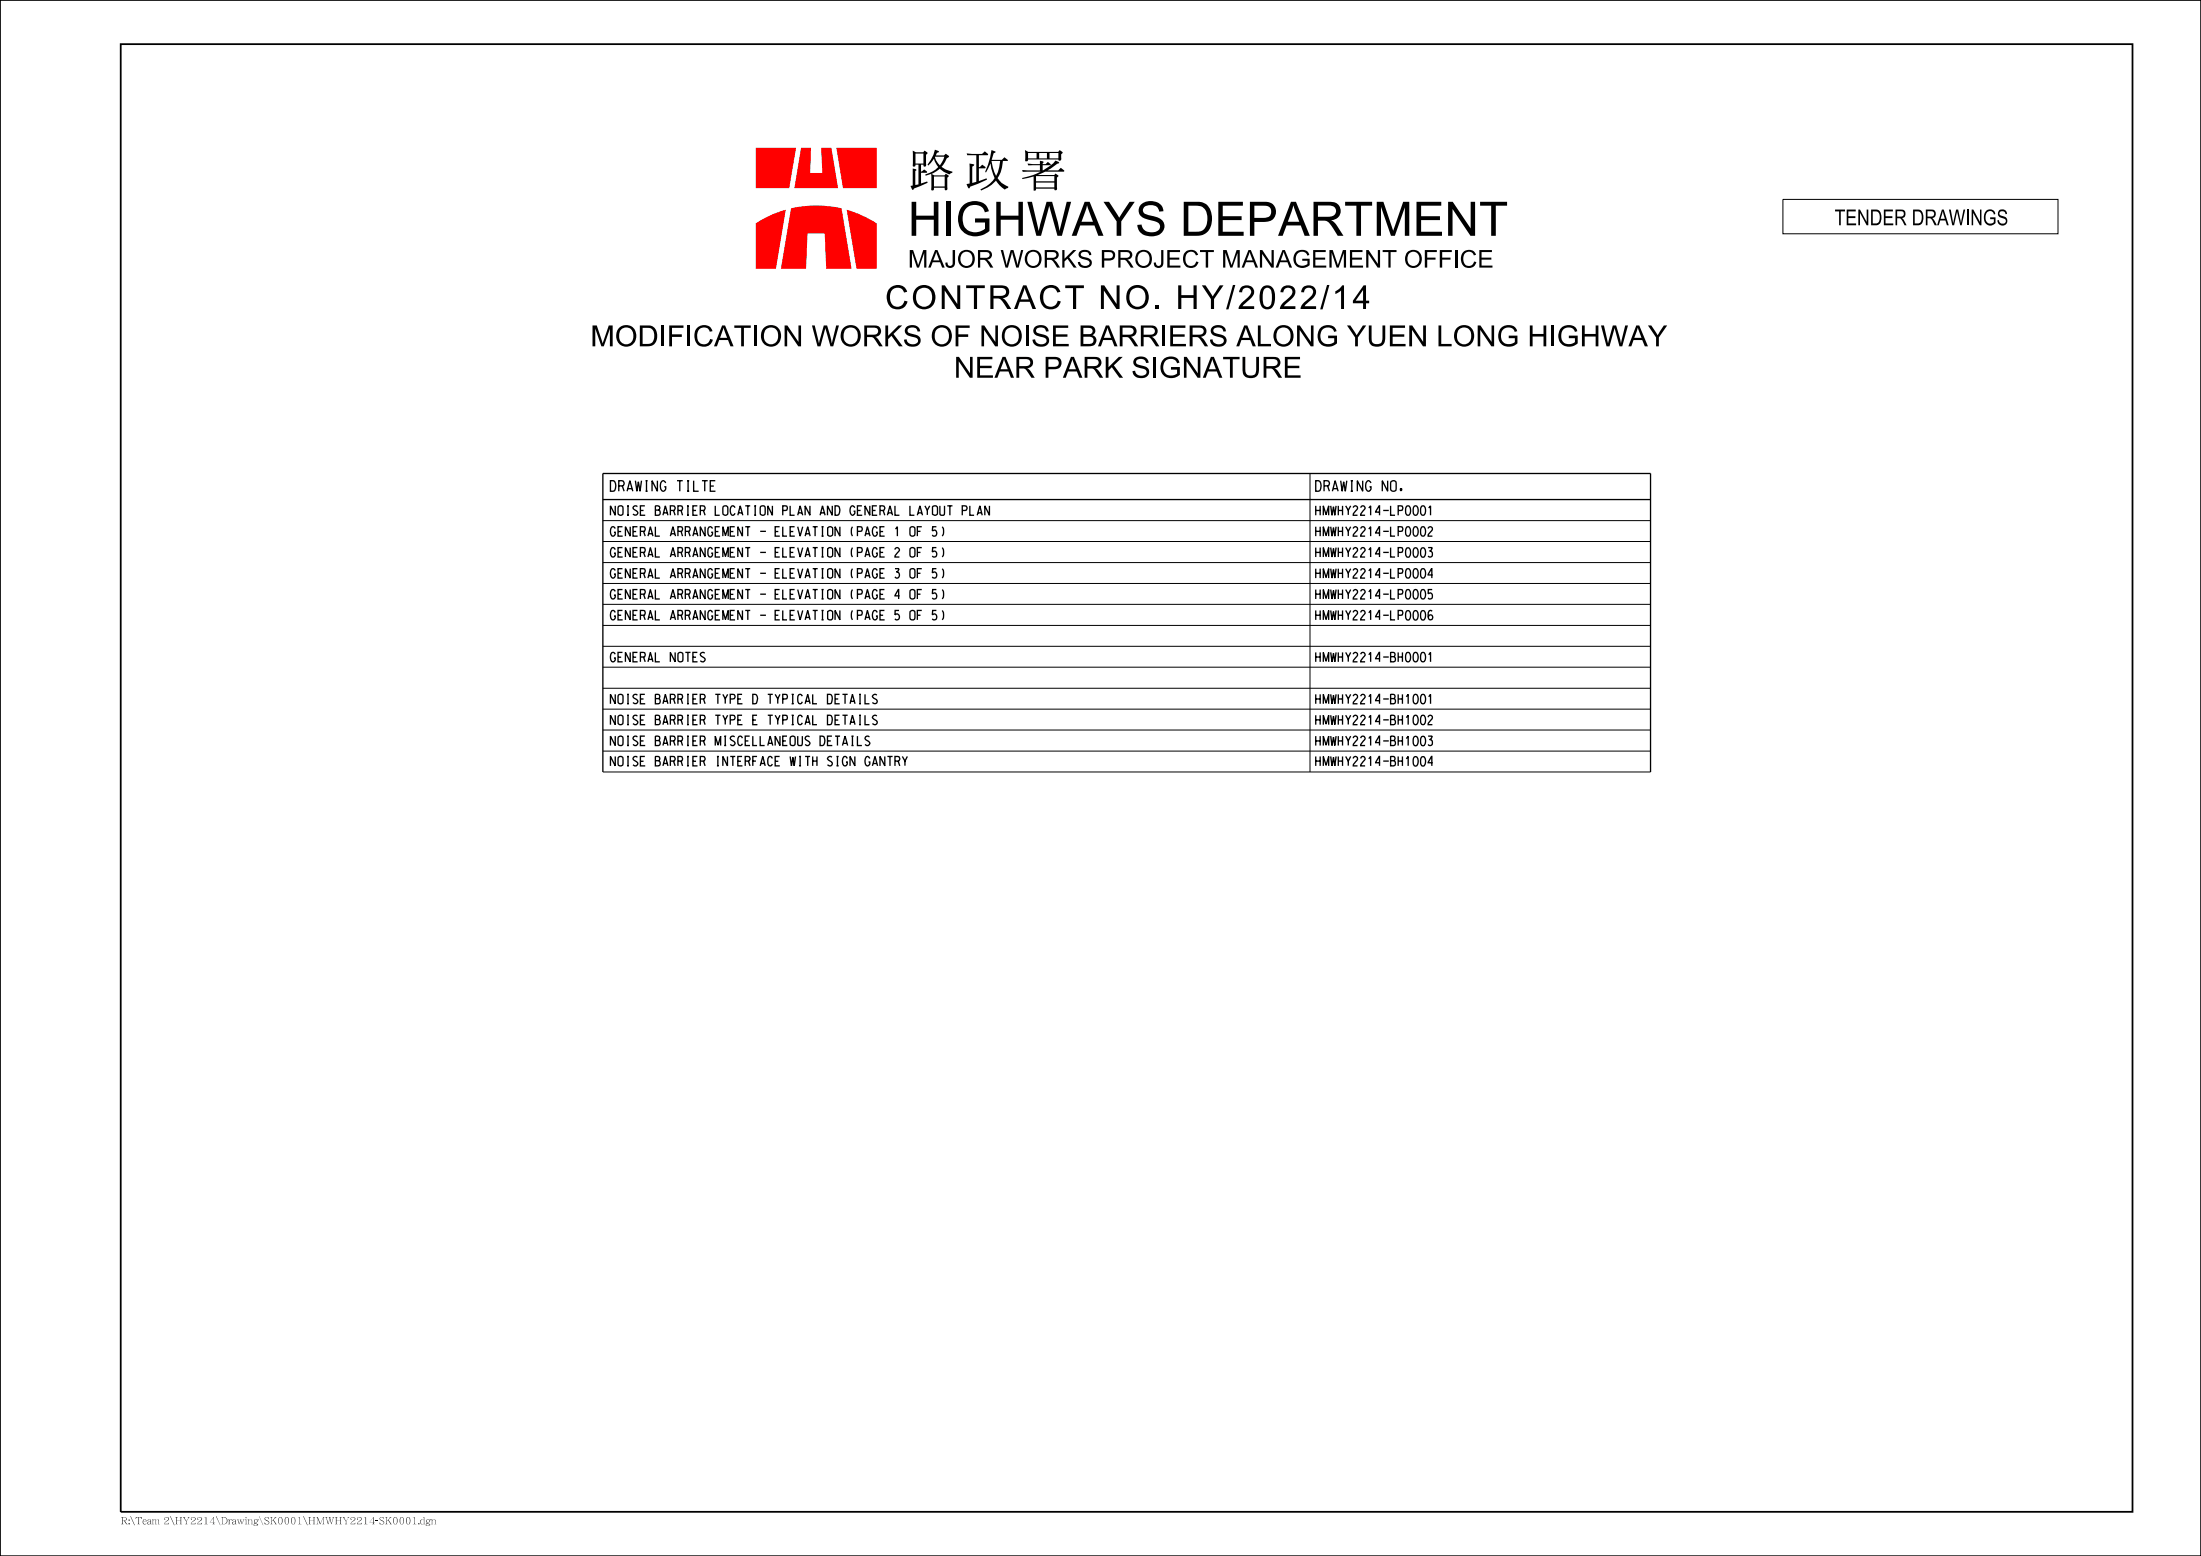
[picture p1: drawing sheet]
<svg xmlns="http://www.w3.org/2000/svg" width="420mm" height="297mm" viewBox="0 0 420 297" stroke-linecap="round" stroke-linejoin="round" font-family="sans-serif">
<path d="M23 8.4h383.9v280.2h-383.9z" fill="none" stroke="#000" stroke-width=".34"/>
<path d="M.1 .1h419.8v296.9h-419.8zM167.3 42.6h.1" fill="none" stroke="#000" stroke-width=".19"/>
<g fill="#f00">
<path d="M144.2 28.2h7.7l-1.3 7.7h-6.4z" fill-rule="evenodd"/>
<path d="M152.9 28.2h1.9l-.2 4.8h2.3l-.2-4.8h1.9l1.3 7.7h-8.3z" fill-rule="evenodd"/>
<path d="M159.6 28.2h7.7v7.7h-6.4z" fill-rule="evenodd"/>
<path d="M144.2 42.6l3.2-1.7 2.5-.9-1.8 11.3h-3.9z" fill-rule="evenodd"/>
<path d="M151 39.8a22.2 22.2 0 0 1 9.6 0l1.9 11.5h-4.8l-.3-6.7h-3.3l-.3 6.7h-4.8z" fill-rule="evenodd"/>
<path d="M161.6 40l3.4 1.3 2.3 1.3v8.7h-3.9z" fill-rule="evenodd"/>
</g>
<path d="M115 95.4h200M145.1 101.4h1.1M145.1 105.4h1.1M145.1 109.4h1.1M145.1 113.4h1.1M145.1 117.4h1.1M115 147.4v-57h200v57" fill="none" stroke="#000" stroke-width=".25"/>
<g fill="none" stroke="#000" stroke-width=".19">
<path d="M340.2 38.1h52.5v6.5h-52.5zM115 99.4h200M250 90.4v57M115 103.4h200M115 107.4h200M115 111.4h200M115 115.4h200M115 119.4h200M115 123.4h200M115 127.3h200M115 131.4h200M115 135.4h200"/>
<path d="M115 139.3h200M115 147.4h200M115 143.4h200"/>
</g>
<g fill="#000">
<path d="M203.3 54.5h3.5v.5h-1.4v4h-.6v-4h-1.5z" fill-rule="evenodd"/>
<path d="M206.1 48a1.32 1.32 0 0 1 2.1 .7h-.4a.84 .84 0 0 0-.7-.6 .84 .84 0 0 0-.9 .5l.3 .4a2.37 2.37 0 0 1 1.8 .8 1.11 1.11 0 0 1-.3 1.1 1.11 1.11 0 0 1-1.2 .2 1.17 1.17 0 0 1-1.1-1.1h.4a.96 .96 0 0 0 .8 .8 .96 .96 0 0 0 1-.6 1.3 1.3 0 0 0-1.2-.7 .85 .85 0 0 1-.8-.6 .85 .85 0 0 1 .2-.9z" fill-rule="evenodd"/>
<path d="M210.1 54.5h.6l2.4 3.5v-3.5h.5v4.5h-.6l-2.4-3.5v3.5h-.5z" fill-rule="evenodd"/>
<path d="M215.5 55a2.37 2.37 0 0 0-.5 2.5 2.37 2.37 0 0 0 2.1 1.6 2.32 2.32 0 0 0 2.1-2.5 2.32 2.32 0 0 0-2.5-2.2l-.7 .2zM216 55.3a1.55 1.55 0 0 1 1.8-.2 1.55 1.55 0 0 1 .8 1.6 1.55 1.55 0 0 1-1.5 1.9 1.55 1.55 0 0 1-1.6-1.8 2.02 2.02 0 0 1 .5-1.5z" fill-rule="evenodd"/>
<path d="M263.8 47.7h2.7v.4h-1.1v3h-.5v-3h-1.1z" fill-rule="evenodd"/>
<path d="M154.9 62.1h.6l.8 3.4 .9-3.4h.6l.9 3.4 .9-3.4h.5l-1.1 4h-.5l-1-3.5-.9 3.5h-.6z" fill-rule="evenodd"/>
<path d="M173 62.4a1.58 1.58 0 0 1 2.6 .8l-.5 .1a1.01 1.01 0 0 0-.9-.8 1.01 1.01 0 0 0-1 .6 .56 .56 0 0 0 .6 .5 1.95 1.95 0 0 1 1.9 1.2 1.34 1.34 0 0 1-1.8 1.4 1.36 1.36 0 0 1-1.4-1.4h.5a1.15 1.15 0 0 0 1 .9 1.15 1.15 0 0 0 1.2-.7v-.1a2.54 2.54 0 0 0-1.8-.8 1 1 0 0 1-.4-1.7z" fill-rule="evenodd"/>
<path d="M206.2 62.1v4h1.5a1.12 1.12 0 0 0 1.4-.7 1.12 1.12 0 0 0-.6-1.4 1.02 1.02 0 0 0 .4-1.3 1.02 1.02 0 0 0-1.2-.6zM206.7 62.6h.8a.66 .66 0 0 1 1 .6 .66 .66 0 0 1-.9 .6h-.9zM206.7 64.3h.9a.73 .73 0 0 1 1.1 .6 .73 .73 0 0 1-1 .7h-1z" fill-rule="evenodd"/>
<path d="M237.4 62.1l-1.5 4h.6l.4-1.2h1.7l.4 1.2h.6l-1.6-4zM237.7 62.5l.7 2h-1.3z" fill-rule="evenodd"/>
<path d="M257 62.1h.7l1.2 1.9 1.2-1.9h.6l-1.6 2.3v1.7h-.5v-1.7z" fill-rule="evenodd"/>
<path d="M274.5 62.1h.5v3.5h2v.5h-2.5z" fill-rule="evenodd"/>
<path d="M291.9 62.1h.6v1.6h2v-1.6h.6v4h-.6v-1.9h-2v1.9h-.6z" fill-rule="evenodd"/>
</g>
<g font-size="6.5">
<text x="173.5" y="35">路政署</text>
<text x="173.2" y="45">HIGHWAYS</text>
<text x="227.9" y="45">DEPARTMENT</text>
</g>
<g font-size="4.5">
<text x="168.9" y="59">CONTRACT</text>
<text x="221.8" y="59">HY/2022/14</text>
</g>
<g font-size="4">
<text x="112.7" y="66.1">MODIFICATION</text>
<text x="157.3" y="66.1">WORKS</text>
<text x="177.9" y="66.1">OF</text>
<text x="188.2" y="66.1">NOISE</text>
<text x="208.8" y="66.1">BARRIERS</text>
<text x="239.7" y="66.1">ALONG</text>
<text x="260.3" y="66.1">YUEN</text>
<text x="277.5" y="66.1">LONG</text>
<text x="294.7" y="66.1">HIGHWAY</text>
<text x="182" y="72.1">NEAR</text>
<text x="199.6" y="72.1">PARK</text>
<text x="217.1" y="72.1">SIGNATURE</text>
</g>
<g font-size="3.3">
<text x="173.2" y="51.1">MAJOR</text>
<text x="191.4" y="51.1">WORKS</text>
<text x="209.6" y="51.1">PROJECT</text>
<text x="233.8" y="51.1">MANAGEMENT</text>
<text x="267.1" y="51.1">OFFICE</text>
</g>
<g font-size="3">
<text x="350.1" y="43">TENDER</text>
<text x="365.6" y="43">DRAWINGS</text>
</g>
<g font-size="2">
<text x="116.5" y="93.8">DRAWING TILTE</text>
<text x="251.1" y="93.8">DRAWING NO.</text>
</g>
<g font-size="1.8">
<text x="116.5" y="98.3">NOISE</text>
<text x="125.1" y="98.3">BARRIER</text>
<text x="136.5" y="98.3">LOCATION</text>
<text x="149.4" y="98.3">PLAN</text>
<text x="156.5" y="98.3">AND</text>
<text x="162.2" y="98.3">GENERAL</text>
<text x="173.6" y="98.3">LAYOUT</text>
<text x="183.6" y="98.3">PLAN</text>
<text x="251.1" y="98.3">HMWHY2214-LP0001</text>
<text x="116.5" y="102.3">GENERAL</text>
<text x="116.5" y="106.3">GENERAL</text>
<text x="127.9" y="102.3">ARRANGEMENT</text>
<text x="127.9" y="106.3">ARRANGEMENT</text>
<text x="147.9" y="102.3">ELEVATION</text>
<text x="147.9" y="106.3">ELEVATION</text>
<text x="162.2" y="102.3">(PAGE</text>
<text x="162.2" y="106.3">(PAGE</text>
<text x="170.8" y="102.3">1</text>
<text x="170.8" y="106.3">2</text>
<text x="173.6" y="102.3">OF</text>
<text x="173.6" y="106.3">OF</text>
<text x="177.9" y="102.3">5)</text>
<text x="177.9" y="106.3">5)</text>
<text x="251.1" y="102.3">HMWHY2214-LP0002</text>
<text x="251.1" y="106.3">HMWHY2214-LP0003</text>
<text x="116.5" y="110.3">GENERAL</text>
<text x="127.9" y="110.3">ARRANGEMENT</text>
<text x="147.9" y="110.3">ELEVATION</text>
<text x="162.2" y="110.3">(PAGE</text>
<text x="170.8" y="110.3">3</text>
<text x="173.6" y="110.3">OF</text>
<text x="177.9" y="110.3">5)</text>
<text x="251.1" y="110.3">HMWHY2214-LP0004</text>
<text x="116.5" y="114.3">GENERAL</text>
<text x="116.5" y="118.3">GENERAL</text>
<text x="127.9" y="114.3">ARRANGEMENT</text>
<text x="127.9" y="118.3">ARRANGEMENT</text>
<text x="147.9" y="114.3">ELEVATION</text>
<text x="147.9" y="118.3">ELEVATION</text>
<text x="162.2" y="114.3">(PAGE</text>
<text x="162.2" y="118.3">(PAGE</text>
<text x="170.8" y="114.3">4</text>
<text x="170.8" y="118.3">5</text>
<text x="173.6" y="114.3">OF</text>
<text x="173.6" y="118.3">OF</text>
<text x="177.9" y="114.3">5)</text>
<text x="177.9" y="118.3">5)</text>
<text x="251.1" y="114.3">HMWHY2214-LP0005</text>
<text x="251.1" y="118.3">HMWHY2214-LP0006</text>
<text x="116.5" y="126.3">GENERAL NOTES</text>
<text x="251.1" y="126.3">HMWHY2214-BH0001</text>
<text x="116.5" y="134.3">NOISE BARRIER TYPE D TYPICAL DETAILS</text>
<text x="251.1" y="134.3">HMWHY2214-BH1001</text>
<text x="116.5" y="138.3">NOISE BARRIER TYPE E TYPICAL DETAILS</text>
<text x="116.5" y="142.3">NOISE BARRIER MISCELLANEOUS DETAILS</text>
<text x="251.1" y="138.3">HMWHY2214-BH1002</text>
<text x="251.1" y="142.3">HMWHY2214-BH1003</text>
<text x="116.5" y="146.2">NOISE BARRIER INTERFACE WITH SIGN GANTRY</text>
<text x="251.1" y="146.2">HMWHY2214-BH1004</text>
</g>
<text font-size="1.5" x="23" y="290.9">R:\Team 2\HY2214\Drawing\SK0001\HMWHY2214-SK0001.dgn</text>
</svg>
